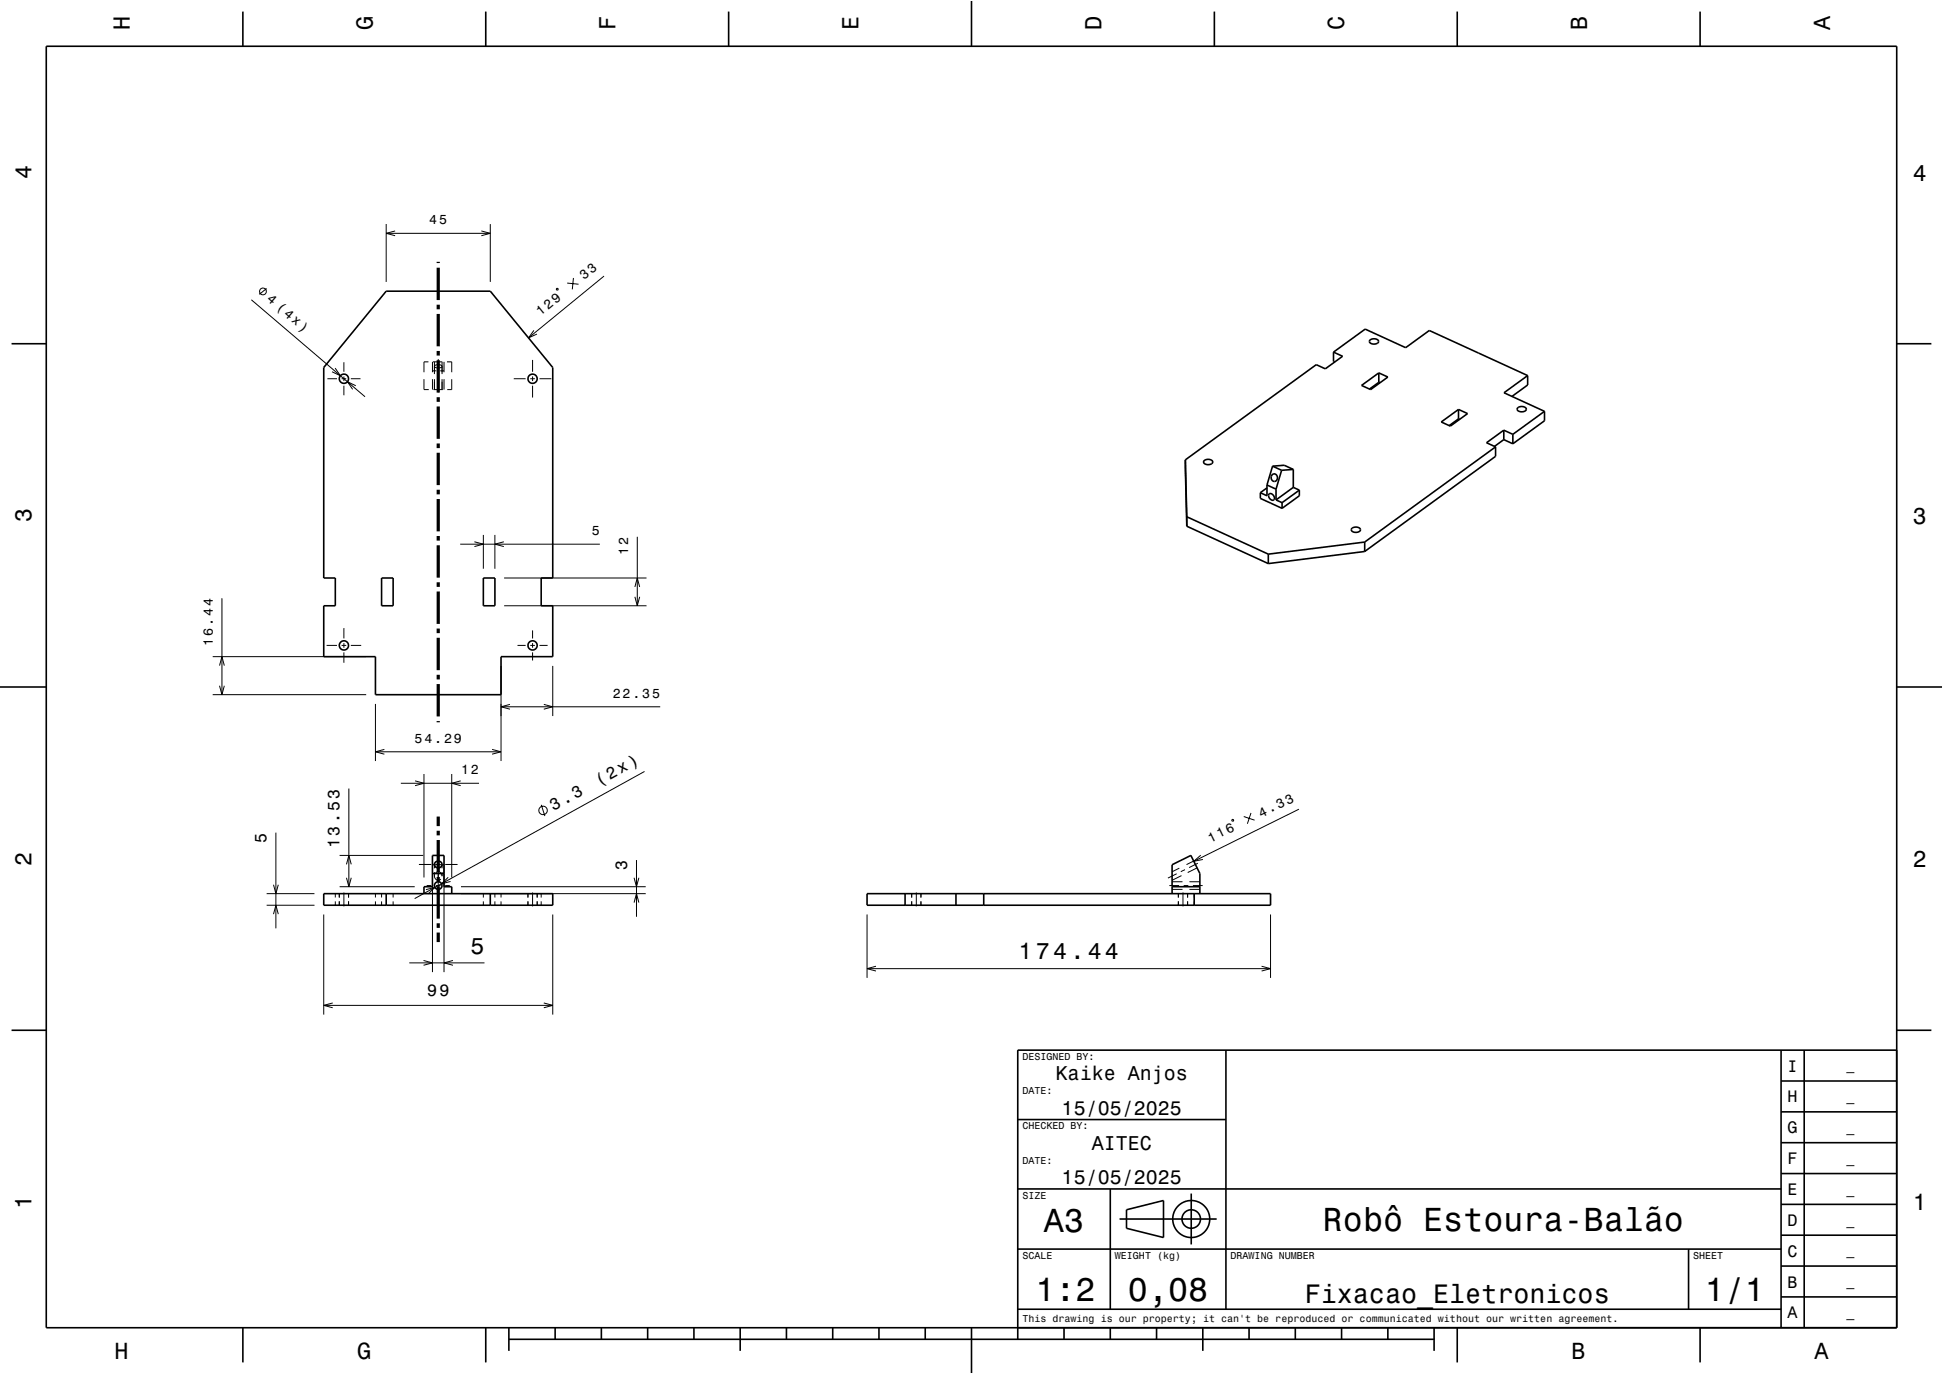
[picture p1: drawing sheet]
<svg xmlns="http://www.w3.org/2000/svg" width="420mm" height="297mm" viewBox="0 0 420 297" stroke-linecap="round" stroke-linejoin="round" font-family="sans-serif">
<g fill="none" stroke="#000" stroke-width=".22">
<path d="M83.5 48.4v12.5M83.5 50.4h22.5M85.4 49.9l-1.9 .5 1.9 .6M104 49.9l2 .5-2 .6M106 48.4v12.5M130.6 59.7l-16.4 13.3M54.3 64.8l24.6 21M57.6 62.4l-1.6 1.2M72.4 79.6l1.2 1.6-1.8-.8M74.3 78.3v2.1M92.6 78.2h-1v2.3M93.5 78.2v2.3"/>
<path d="M93.6 78.2h2M93.9 78.2v2.7M94 79a1.08 1.08 0 0 1 1.5 .2 1.09 1.09 0 0 1-1.6-.1zM94.7 77.6v2.1M95.6 78.2v2.7M96 78.2v2.3M96.6 78.2h1v2.3M115.1 77.8v2.6M115.4 71.4l-1.2 1.6 1.9-.8M120.3 62.4l.3-.1v.3l-.2 .1zM122.6 61.2l2.5 .2M124 60.1l-.3 2.4"/>
<path d="M70.8 81.9h2M73.8 81.9h1M74.3 81.4v1M74.3 83.4v2M75.8 81.9h2.1M76.9 83.4l-1.8-.9 1.1 1.7M91.6 82v2.2h1.1M93.5 82v2.2M93.5 80.2h.8M93.7 84.2h2M93.9 82v2.2M94.7 80.7v1"/>
<path d="M94.7 82.7v2.1M95.1 80.2h.9M95.6 82v2.2M96 82v2.2M97.6 82v2.2h-.9M111.1 81.9h2.5M114.6 81.9h1M115.1 81.4v1M115.1 83.4v2.5M116.6 81.9h2.6M99.5 117.6h30.2M102.5 117.1l2 .5-2 .5"/>
<path d="M104.5 115.6v7.3M107 115.6v7.3M108.9 117.1l-1.9 .5 1.9 .5M137.8 116v14.9M48 129.3v20.9M70.6 139.5h2.2M73.8 139.5h1M74.3 135.8v2.2M74.3 139v1M75.8 139.5h2.3M109 130.9h30.8M109 124.9h30.8"/>
<path d="M111.9 139.5h1.7M114.6 139.5h1M115.1 136.3v1.7M115.1 139v1M116.6 139.5h1.8M137.2 126.9l.6-2 .5 2M137.2 129l.6 1.9 .5-1.9M46 150.2h33.2M46 141.9h33.2M47.5 148.2l.5 2 .5-2M47.5 143.9l.5-2 .5 2M74.3 141v2.2"/>
<path d="M81.2 152.2v12.3M108.3 143.9v20.6M108.3 152.8h34.4M110.2 152.3l-1.9 .5 1.9 .5M115.1 141v1.8M117.5 152.3l2 .5-2 .5M119.5 143.9v10.9M59.6 180v20.7M75.4 170.4v21.3M81.2 162.5h27.1M83.1 162l-1.9 .5 1.9 .5M86.6 169.3h16.9"/>
<path d="M89.7 168.8l1.9 .5-1.9 .5M91.6 167.3v22.4M97.6 167.3v22.4M99.6 168.8l-2 .5 2 .5M106.4 162l1.9 .5-1.9 .5M117 174l.8 2.4M139.3 166.8l-49.7 27.4M266.3 177.2h.3v.3h-.3zM268.9 176.5l2.3 .8M270.4 175.7l-.8 2.4M280.8 174.9l-22.7 11.3M57.6 193.2h10.4"/>
<path d="M57.6 195.7h10.4M59.1 191.2l.5 2 .6-2M59.1 197.6l.5-1.9 .6 1.9M70 197.7v21.6M72.5 193.2v.8M72.5 194.8v.9M73.3 193.2v.8M73.3 194.8v.9M73.4 191.7h16.2M73.4 184.9h18.1M74.3 192.9v3M74.9 186.8l.5-1.9 .5 1.9"/>
<path d="M74.9 189.7l.5 2 .5-2M75.3 193.2v.8M75.3 194.8v.9M81.2 193.2v.8M81.2 194.8v.9M82.5 193.2v.8M82.5 194.8v.9M85 193.2v.8M85 194.8v.9M90.6 186.9h2.6M92.1 192.3l1.9-.5-1.4 1.4M92.2 191.4h1"/>
<path d="M93.9 189.4a.81 .81 0 0 0 .5 .8 .81 .81 0 0 0 .9-.2M93.9 186.9v.8M93.9 188.5v.9M93.9 189.3v.1M94.2 188.7a.81 .81 0 0 1 .9-.2 .81 .81 0 0 1 .5 .9M94.2 191.4h1M94.2 186.9h1M94.3 186.9h-.8v23.2M94.7 182.8v2.6M94.7 186.4v1M94.7 188.4v3.5M94.7 192.9v3"/>
<path d="M95.1 186.9h.9v23.2M95.6 189.4h-.1M95.6 186.9v.8M95.6 188.5v.9M96.2 191.4h1M96.2 186.9h2.7M96.9 189.6l-1.4 1.4 1.9-.5M99.6 193.2h40M99.6 191.7h40M104.5 193.2v.8M104.5 194.8v.9M107 193.2v.8"/>
<path d="M107 194.8v.9M108.3 193.2v.8M108.3 194.8v.9M114.1 193.2v.8M114.1 194.8v.9M115.1 192.9v3M116.1 193.2v.8M116.1 194.8v.9M117 193.2v.8M117 194.8v.9M119.5 197.7v21.6M137.1 195.1l.5-1.9 .5 1.9"/>
<path d="M137.1 189.7l.5 2 .5-2M137.6 185.9v12.3M187.4 197.7v13.7M197.1 193.2v.8M197.1 194.8v.9M198.1 192.9v3M199.1 193.2v.8M199.1 194.8v.9M252.8 191.4h2.1M253.4 190.6h2.2M253.4 192.2h2.2M254.4 188.9l-1.9 .9"/>
<path d="M254.7 193.2v.8M254.7 194.8v.9M254.9 187.7l-1.5 .7M255.4 189.3l-2 1M255.7 192.9v3M255.9 191.4h1M256.1 188l-.9 .4M256.7 193.2v.8M256.7 194.8v.9M257.1 190.6h2.3M257.1 192.2h2.3M257.9 191.4h2.1"/>
<path d="M258 186.1l-1.5 .8M258.1 193.2v.8M258.1 194.8v.9M258.8 187.6l-2.1 1M258.9 186.6l-1.9 .9M259.6 184.9l-1.5 1.3 1.9-.4M274.6 197.7v13.7M70 217.3h49.5M71.9 216.8l-1.9 .5 1.9 .5M88.5 208.1h16.2M91.5 207.6l2 .5-2 .6M97.9 207.6l-1.9 .5 1.9 .6"/>
<path d="M117.5 216.8l2 .5-2 .5M187.4 209.4h87.2M189.4 208.9l-2 .5 2 .5M272.7 208.9l1.9 .5-1.9 .5"/>
<circle cx="56.8" cy="63" r=".73"/>
<circle cx="117.4" cy="175.2" r=".92"/>
</g>
<g fill="none" stroke="#000" stroke-width=".35">
<path d="M10 10h400v277h-400zM52.5 2.5v7.5M105 2.5v7.5M157.5 2.5v7.5M210 0v10M262.5 2.5v7.5M315 2.5v7.5M367.5 2.5v7.5M2.5 74.3h7.5M83.5 62.9h22.5l13.5 16.5v45.5h-2.5v6h2.5v11h-11.2v8.3h-27.1v-8.3h-11.2v-11h2.5v-6h-2.5v-45.5zM288.3 76.1l6.8-5 8.8 4.1 5.1-3.8 21.2 9.8M288.3 76.1l1.9 .9-3.7 2.7-2-.9-28.3 20.6"/>
<path d="M288.3 76.1v2.1l.2 .1M296.1 73.6a1.13 1.13 0 0 1 1.9 .3 1.2 1.2 0 0 1-2-.1zM410 74.3h7.5M256.2 99.4l.3 12.3M256.2 99.4l.3 14.3M260.2 99.6a1.13 1.13 0 0 1 1.9 .4 1.2 1.2 0 0 1-1.9-.1zM294.3 83.3l3.7-2.7 2 .9-3.7 2.7zM298 82.6l.3 .2M298 80.6v2M298 82.6l-2 1.5M311.5 91.2l3.8-2.7 1.9 .9-3.7 2.7zM315.3 88.5v2"/>
<path d="M315.3 90.5l-2 1.5M315.3 90.5l.2 .1M323.3 96.6l-28.3 20.6M323.3 96.6v2l-28.3 20.6M325.1 93l-3.8 2.7 2 .9M325.1 93l1.9 .9M325.1 93v2M325.1 95l-2 1.5M325.1 95l1.9 .9M327 93.9v2M328 88.2a1.14 1.14 0 0 1 1.9 .3 1.19 1.19 0 0 1-2-.1zM330.2 81.2l-5.1 3.7 8.8 4"/>
<path d="M330.2 81.2v2l-3.4 2.5M333.9 88.9l-6.9 5M333.9 88.9v2.1l-6.9 4.9M256.5 111.7l17.7 8.1M256.5 111.7v2M256.5 113.7l17.7 8.1M272.4 106.5v1.2l4.7 2.2M273.9 105.5l-1.5 1M273.9 104.8v2.4l-1.5-.7M273.9 104.8l1.9 .9M274.2 119.8v2M274.4 106.7a.84 .84 0 0 1 .9 .4 .84 .84 0 0 1-.1 1 .95 .95 0 0 1-.8-1.4z"/>
<path d="M275 102.6a.76 .76 0 0 1 1.1 .6 .76 .76 0 0 1-.9 .8l-.4-.6v-.4zM275.1 100.8l-1.2 4M275.1 100.8l2.5-.2 2 .9M275.1 100.8l1.9 .9M275.8 105.7v2.4M275.8 108.1l1.3 .6M277 101.7l-1.2 4M277.1 108.7v1.2M279.6 101.5l-2.6 .2M279.6 101.5v3.9M279.6 105.4l-3.8 2.7M279.6 105.4l1.3 .5"/>
<path d="M280.9 105.9v1.3l-3.8 2.7M280.9 105.9l-3.8 2.8M292.2 114.3a1.14 1.14 0 0 1 1.9 .3 1.19 1.19 0 0 1-2-.1zM295 117.2l-20.8 2.6M295 117.2v2M295 119.2l-20.8 2.6M82.5 124.9h2.5v6h-2.5zM104.5 124.9h2.5v6h-2.5zM0 148.5h10M410 148.5h10M70 193.2h49.5v2.5h-49.5zM83.5 193.2v2.5"/>
<path d="M91.6 193.2v-1.5h1.9v-6.8h2.5v6.8h1.6v1.5M93.5 188.8h2.5M106 193.2v2.5M187.4 193.2h87.2v2.5h-87.2zM195.6 193.2v2.5M206.6 193.2v2.5M212.6 193.2v2.5M253.4 191.7h6M253.4 193.2v-6.3l4-2 2 3.9v4.4M258.1 193.2v2.5M2.5 222.7h7.5M265 227v56"/>
<path d="M385 233.7h25M385 227v60M390 227v60M410 222.7h7.5M410 227h-190v62.5M220 257h165M220 242h45M240 257v26M257.5 258v11M385 253.7h25M385 247h25M385 240.3h25"/>
<path d="M220 270h165M242 263.5h21M243.5 261.5l8-2v8l-8-2zM365 270v13M385 273.7h25M385 267h25M385 260.3h25M52.5 287v7.5M105 287v7.5M110 289.5h200M110 287v5M120 287v2.5"/>
<path d="M130 287v2.5M140 287v2.5M150 287v2.5M160 287v5M170 287v2.5M180 287v2.5M190 287v2.5M200 287v2.5M210 287v10M220 283h165M230 287v2.5M240 287v2.5"/>
<path d="M250 287v2.5M260 287v5M270 287v2.5M280 287v2.5M290 287v2.5M300 287v2.5M310 287v5M315 287v7.5M367.5 287v7.5M385 280.3h25"/>
<circle cx="74.3" cy="81.9" r="1"/>
<circle cx="115.1" cy="81.9" r="1"/>
<circle cx="74.3" cy="139.5" r="1"/>
<circle cx="115.1" cy="139.5" r="1"/>
<circle cx="94.7" cy="191.4" r=".83"/>
<circle cx="94.8" cy="186.9" r=".79"/>
<circle cx="257.5" cy="263.5" r="2"/>
<circle cx="257.5" cy="263.5" r="4"/>
</g>
<g fill="none" stroke="#000" stroke-width=".7" stroke-linecap="butt">
<path d="M94.7 56.6v.3M94.7 57.9v7M94.7 65.9v1M94.7 67.9v7M94.7 75.9v1M94.7 77.9v7M94.7 85.9v1M94.7 87.9v7M94.7 95.9v1M94.7 97.9v7M94.7 105.9v1M94.7 107.9v7"/>
<path d="M94.7 115.9v1M94.7 117.9v7M94.7 125.9v1M94.7 127.9v7M94.7 135.9v1M94.7 137.9v7M94.7 145.9v1M94.7 147.9v7M94.7 155.9v.2M94.7 176.5v2.1M94.7 179.6v1M94.7 181.6v7"/>
<path d="M94.7 189.6v1M94.7 191.6v7M94.7 199.6v1M94.7 201.6v2"/>
</g>
<path d="M0 0h420v297h-420" fill="none" stroke="#fff" stroke-width=".22"/>
<g font-size="7.2">
<text x="225.7" y="266.3">A3</text>
<text x="286" y="266.1">Robô Estoura-Balão</text>
<text x="223.8" y="281.3">1:2</text>
<text x="243.8" y="281.3">0,08</text>
<text x="368.5" y="281.3">1/1</text>
</g>
<text font-size="5.8" x="282" y="281.6">Fixacao_Eletronicos</text>
<g font-size="5">
<text x="28.1" y="6.5" transform="rotate(-90 28.1 6.5)">H</text>
<text x="80.6" y="6.5" transform="rotate(-90 80.6 6.5)">G</text>
<text x="133.1" y="6.5" transform="rotate(-90 133.1 6.5)">F</text>
<text x="185.6" y="6.5" transform="rotate(-90 185.6 6.5)">E</text>
<text x="238.1" y="6.5" transform="rotate(-90 238.1 6.5)">D</text>
<text x="290.6" y="6.5" transform="rotate(-90 290.6 6.5)">C</text>
<text x="343.1" y="6.5" transform="rotate(-90 343.1 6.5)">B</text>
<text x="395.6" y="6.5" transform="rotate(-90 395.6 6.5)">A</text>
<text x="6.8" y="38.7" transform="rotate(-90 6.8 38.7)">4</text>
<text x="413.5" y="39">4</text>
<text x="6.8" y="112.9" transform="rotate(-90 6.8 112.9)">3</text>
<text x="413.5" y="113.2">3</text>
<text x="6.8" y="187.1" transform="rotate(-90 6.8 187.1)">2</text>
<text x="413.5" y="187.4">2</text>
<text x="101.7" y="206.1">5</text>
<text x="220.2" y="207.4">174.44</text>
<text x="6.8" y="261.3" transform="rotate(-90 6.8 261.3)">1</text>
<text x="413.5" y="261.6">1</text>
<text x="24.7" y="293.8">H</text>
<text x="77.2" y="293.8">G</text>
<text x="339.7" y="293.8">B</text>
<text x="392.2" y="293.8">A</text>
</g>
<g font-size="4.3">
<text x="228.2" y="233.5">Kaike Anjos</text>
<text x="229.5" y="241">15/05/2025</text>
<text x="236" y="248.5">AITEC</text>
<text x="229.5" y="256">15/05/2025</text>
</g>
<g font-size="3.6">
<text x="129.5" y="169.9" transform="rotate(-29 129.5 169.9)">(2x)</text>
<text x="119.7" y="175.3" transform="rotate(-29 119.7 175.3)">3.3</text>
<text x="57.6" y="182.1" transform="rotate(-90 57.6 182.1)">5</text>
<text x="73.4" y="183.3" transform="rotate(-90 73.4 183.3)">13.53</text>
<text x="135.6" y="188.1" transform="rotate(-90 135.6 188.1)">3</text>
<text x="92.3" y="215.3">99</text>
<text x="386.4" y="231.6">I</text>
<text x="386.4" y="238.3">H</text>
<text x="386.4" y="245">G</text>
<text x="386.4" y="251.6">F</text>
<text x="386.4" y="258.3">E</text>
<text x="386.4" y="265">D</text>
<text x="386.4" y="271.6">C</text>
<text x="386.4" y="278.3">B</text>
<text x="386.4" y="285">A</text>
</g>
<g font-size="2.9">
<text x="92.8" y="48.4">45</text>
<text x="57.5" y="64.9" transform="rotate(41 57.5 64.9)">4 (4x)</text>
<text x="126.3" y="60.6" transform="rotate(-39 126.3 60.6)">33</text>
<text x="116.8" y="68.3" transform="rotate(-39 116.8 68.3)">129</text>
<text x="127.9" y="115.6">5</text>
<text x="135.8" y="119.9" transform="rotate(-90 135.8 119.9)">12</text>
<text x="46" y="139.6" transform="rotate(-90 46 139.6)">16.44</text>
<text x="132.4" y="150.8">22.35</text>
<text x="89.6" y="160.5">54.29</text>
<text x="99.7" y="167.3">12</text>
<text x="272.6" y="176.7" transform="rotate(-26 272.6 176.7)">4.33</text>
<text x="261.6" y="182.2" transform="rotate(-26 261.6 182.2)">116</text>
<text x="399.1" y="231.4">_</text>
<text x="399.1" y="238">_</text>
<text x="399.1" y="244.7">_</text>
<text x="399.1" y="251.4">_</text>
<text x="399.1" y="258">_</text>
<text x="399.1" y="264.7">_</text>
<text x="399.1" y="271.4">_</text>
<text x="399.1" y="278">_</text>
<text x="399.1" y="284.7">_</text>
</g>
<g font-size="2.2">
<text x="221" y="229.1">DESIGNED BY:</text>
<text x="221" y="236.6">DATE:</text>
<text x="221" y="244.1">CHECKED BY:</text>
<text x="221" y="251.6">DATE:</text>
<text x="221" y="259.1">SIZE</text>
<text x="221" y="272.1">SCALE</text>
<text x="241" y="272.1">WEIGHT (kg)</text>
<text x="266" y="272.1">DRAWING NUMBER</text>
<text x="366" y="272.1">SHEET</text>
<text x="221" y="285.8">This drawing is our property; it can't be reproduced or communicated without our written agreement.</text>
</g>
</svg>
